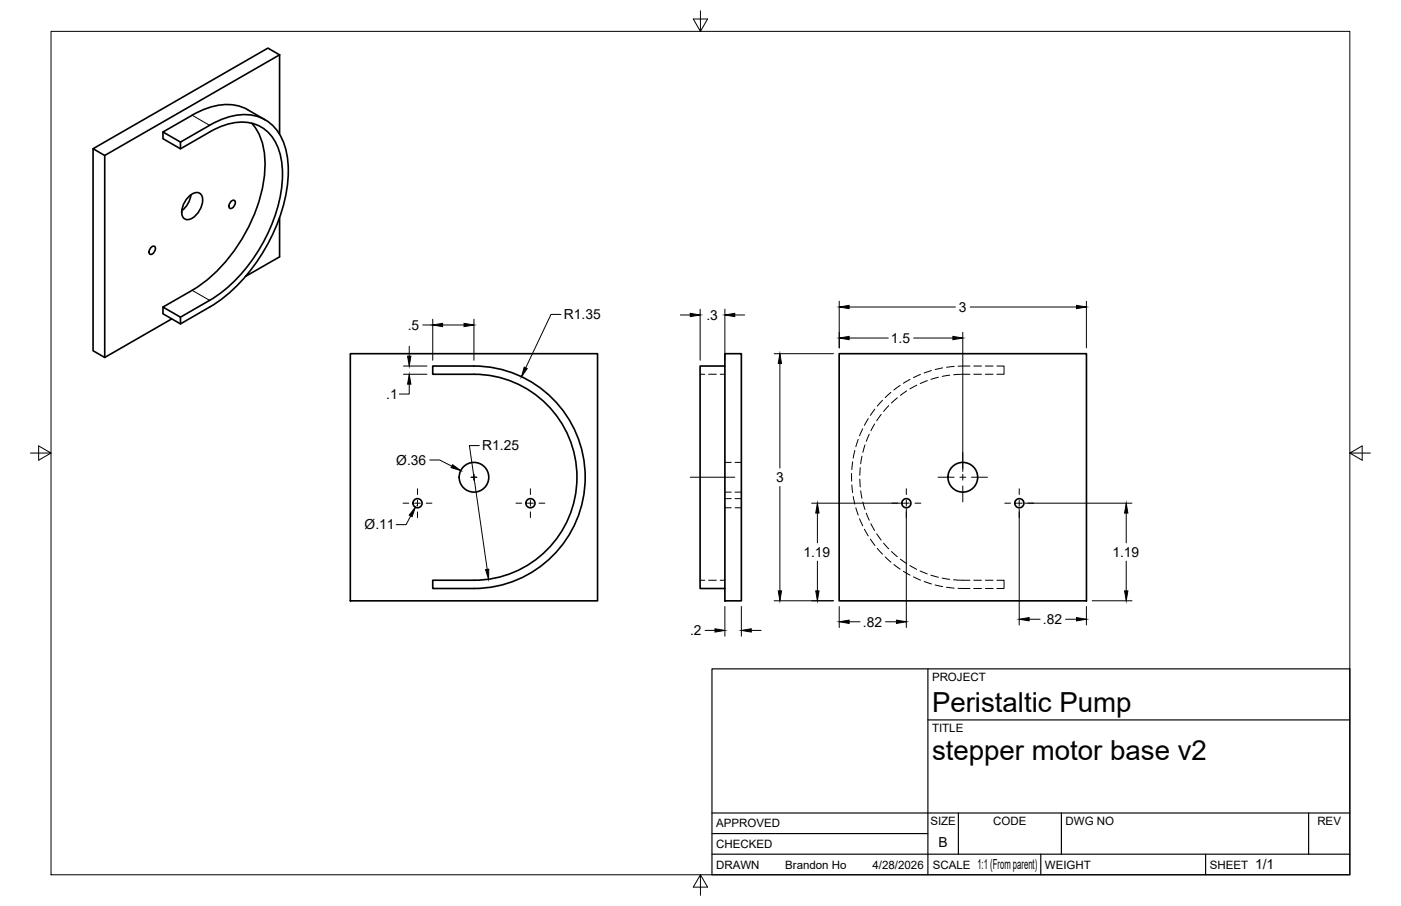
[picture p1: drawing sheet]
<svg xmlns="http://www.w3.org/2000/svg" width="432mm" height="279mm" viewBox="0 0 432 279" stroke-linecap="round" stroke-linejoin="round" font-family="sans-serif">
<!-- layer: Visible -->
<g fill="none" stroke="#000" stroke-width=".51">
<path d="M86.2 16.9v24.5M64.6 38.7l-9 5.1M64.6 38.6a18.3 18.3 0 0 1 15.8-2.3 13.8 13.8 0 0 1 7.8 10.1 41.4 41.4 0 0 1-4.2 26 52 52 0 0 1-19.4 22.3l-9 5.2-5.4-3.1v-2.1M77.6 38a19.2 19.2 0 0 1 4 15 50.5 50.5 0 0 1-21 35.7l-10.4 6 5.4 3.1v2.1M81.7 37l-5.3-3.2a15.7 15.7 0 0 0-14.4 .3l-11.8 6.6 5.4 3.1v2.1M28.7 45.9l53.9-31.1 3.6 2.1-53.9 31zM28.7 45.9v62.3l3.6 2v-62.3M50.2 40.7v2.1l5.4 3.1 9-5.2M64.6 40.7a17 17 0 0 1 14.6-2.2 13.2 13.2 0 0 1 7.6 11.2 42.7 42.7 0 0 1-6.9 27.2 45.2 45.2 0 0 1-15.3 15.7M46.6 76.3a.73 .73 0 0 1 1.3 0 1.83 1.83 0 0 1-1.6 2.2 1.34 1.34 0 0 1 .3-2.2zM58 60.8a2.82 2.82 0 0 1 3.9-.9 5.4 5.4 0 0 1-1.4 6.4 2.82 2.82 0 0 1-3.9 .9 5.4 5.4 0 0 1 1.4-6.4zM58.8 60.1a7.4 7.4 0 0 1-2.8 4.9"/>
<path d="M71.2 62.1a.73 .73 0 0 1 1.3 0 1.83 1.83 0 0 1-1.6 2.2 1.34 1.34 0 0 1 .3-2.2zM86.2 67.1v12.1l-10.5 6M52.9 98.3l-20.6 11.9M64.6 92.6l-9 5.2M108 109.1h76.2v76.2h-76.2zM133.4 112.9h12.7a34.3 34.3 0 0 1 34.3 34.3 34.3 34.3 0 0 1-34.3 34.3h-12.7v-2.6h12.7a31.8 31.8 0 0 0 31.7-31.7 31.8 31.8 0 0 0-31.7-31.8h-12.7zM223.4 112.9h-7.6v68.6h7.6M223.4 109.1h5.1v76.2h-5.1zM258.6 109.1h76.3v76.2h-76.3z"/>
<circle cx="128.7" cy="155.2" r="1.41"/>
<circle cx="146.1" cy="147.2" r="4.6"/>
<circle cx="163.5" cy="155.2" r="1.41"/>
<circle cx="279.3" cy="155.2" r="1.41"/>
<circle cx="296.7" cy="147.2" r="4.6"/>
<circle cx="314.2" cy="155.2" r="1.41"/>
</g>
<!-- layer: Visible Narrow -->
<path d="M59.2 35.5l5.4 3.2M59.2 89.5l5.4 3.1" fill="none" stroke="#000" stroke-width=".31"/>
<!-- layer: Hidden -->
<g fill="none" stroke="#000" stroke-width=".31">
<path d="M215.8 115.4h1.4M218.4 115.4h2.4M222 115.4h1.4M277.4 118.9l-1.9 1.4M280.5 117l-2.1 1.2M282.5 118.8l-2.1 1.1M283.7 115.5l-2.2 1M285.8 117.4l-2.2 .9M287.1 114.3l-2.3 .7M289.2 116.3l-2.3 .7M290.5 113.5l-2.3 .5M292.7 115.7l-2.3 .4"/>
<path d="M294.1 113l-2.4 .3M298.9 115.4l-5 .2M298.9 112.9h-3.6M300.1 115.4h2.4M300.1 112.9h2.4M303.7 115.4h2.4M303.7 112.9h2.4M307.3 112.9h2.2v2.5h-2.2M263.5 138.9l-.5 2.4M264.5 135.5l-.7 2.3M265.9 132.2l-1 2.2M266.6 137.2l-.7 2.3"/>
<path d="M267.6 129.1l-1.2 2.1M267.9 133.9l-.9 2.2M269.6 130.7l-1.2 2.1M269.6 126.2l-1.4 1.9M271.6 127.8l-1.4 2M272 123.5l-1.6 1.7M273.9 125.1l-1.6 1.8M274.6 121l-1.8 1.6M276.6 122.7l-1.8 1.6M279.4 120.6l-1.9 1.3M223.4 142.6h2M223.4 151.8h2"/>
<path d="M223.4 153.8h2M223.4 156.6h2M226.5 142.6h2M226.5 151.8h2M226.5 153.8h2M226.5 156.6h2M262.5 146v2.4M262.6 149.6l.2 2.3M262.8 142.4l-.3 2.4M263 153.1l.5 2.3M263.8 156.6l.7 2.3M264.9 160l1 2.1"/>
<path d="M265 147.8l.1 2.4M265.1 144.2l-.1 2.4M265.3 151.3l.4 2.4M265.7 140.7l-.4 2.3M265.9 154.8l.7 2.3M267 158.2l.9 2.2M215.8 178.9h1.4M218.4 178.9h2.4M222 178.9h1.4M266.4 163.2l1.2 2.1M268.3 166.3l1.4 1.9M268.4 161.5l1.2 2.1"/>
<path d="M270.2 164.6l1.4 2M270.4 169.1l1.6 1.8M272.3 167.5l1.6 1.7M272.8 171.7l1.8 1.7M274.8 170.1l1.7 1.6M275.5 174.1l1.9 1.4M277.5 172.4l1.9 1.4M278.4 176.2l2.1 1.2M280.4 174.4l2.1 1.2M281.5 177.9l2.2 1M283.6 176.1l2.2 .9M284.8 179.3l2.3 .8"/>
<path d="M286.9 177.4l2.3 .6M290.4 178.3l2.3 .4M293.9 178.8l5 .1M300.1 178.9h2.4M303.7 178.9h2.4M307.3 178.9h2.2v2.6h-2.2M288.2 180.4l2.4 .5M291.7 181.1l2.4 .3M295.3 181.4l3.6 .1M300.1 181.5h2.4M303.7 181.5h2.4"/>
</g>
<!-- layer: Border -->
<path d="M15.7 9.7h400.3v260.1h-400.3zM215.9 3.3v6.4l-2.2-3.8h4.4l-2.2 3.8M9.4 139.7h6.3l-3.8-2.2v4.4l3.8-2.2M416 139.7l3.8 2.2v-4.4l-3.8 2.2h6.4M215.9 269.8l2.2 3.8h-4.4l2.2-3.8v6.3" fill="none" stroke="#000" stroke-width=".31"/>
<!-- layer: Titleblock -->
<path d="M219.4 206.3h196.6v63.5h-196.6zM286 206.3v63.5M286 222h130M219.4 257.1h66.6M219.4 250.7h196.6M295.4 250.7v12.7M327.1 250.7v12.7M403.3 250.7v12.7M219.4 263.4h196.6M320.8 263.4v6.4M371.6 263.4v6.4" fill="none" stroke="#000" stroke-width=".36"/>
<!-- layer: Smart Centers -->
<g fill="none" stroke="#000" stroke-width=".31">
<path d="M296.7 139.6v4.9M124.2 155.2h1.8M127.8 155.2h1.8M128.7 150.7v1.8M128.7 154.3v1.8M128.7 157.9v1.7M131.4 155.2h1.7M145.2 147.2h1.8M146.1 146.3v1.8M159 155.2h1.8M162.6 155.2h1.8M163.5 150.7v1.8"/>
<path d="M163.5 154.3v1.8M163.5 157.9v1.7M166.1 155.2h1.8M212.7 147.2h13.8M274.9 155.2h1.8M278.4 155.2h1.8M279.3 150.7v1.8M279.3 154.3v1.8M279.3 157.9v1.7M282 155.2h1.8M289.1 147.2h5M295.8 147.2h1.8"/>
<path d="M296.7 146.3v1.8M296.7 149.9v4.9M299.4 147.2h5M309.7 155.2h1.8M313.2 155.2h1.8M314.1 150.7v1.8M314.1 154.3v1.8M314.1 157.9v1.7M316.8 155.2h1.8"/>
</g>
<!-- layer: FD_Dimensions -->
<g fill="none" stroke="#000" stroke-width=".31">
<path d="M133.4 98.4v12.7M146.1 98.4v12.7M172.9 97h-3.1l-7.8 16.4M209.7 97.1h3M215.8 95.4v15.7M223.4 95.4v15.7M226.5 97.1h3M258.7 92.9v14.4M261.7 94.7h32.8M299 94.7h32.8M334.8 92.9v14.4M124.4 112.9h7.2"/>
<path d="M124.4 115.4h7.2M126.1 118.5v3h-3M126.1 106.8v3M130.3 100.2h3.1M136.4 100.2h6.6M238.6 109.1h18.3M240.4 112.1v32.3M261.7 104.2h12.1M281.6 104.2h12.1M296.7 102.5v42.9M147.7 137.4h-3l5.5 38.2M126.6 159.1l-1.4 2.7h-3.1"/>
<path d="M132.4 141.9h3.1l3.8 1.9M240.4 150v32.2M250.1 155.2h27.5M251.9 158.2v9.2M279.3 157v36.5M314.1 157v35.7M315.9 155.2h33M347.1 158.2v9.2M251.9 173.1v9.1M347.1 173.1v9.1M217.3 194.4h3.1M223.4 187v9.2"/>
<path d="M228.5 187v9.2M231.5 194.4h3.1M238.6 185.3h18.3M258.7 187v6.5M261.7 191.7h3.4M272.9 191.7h3.4M317.2 191h3.4M328.4 191h3.4M334.8 187v5.7M336.6 185.3h12.3"/>
</g>
<g fill="#000" stroke="#000" stroke-width=".31">
<path d="M133.4 100.2l3-.5v1zM143 99.7l3.1 .5-3.1 .5zM212.7 96.6l3.1 .5-3.1 .5zM223.4 97.1l3.1-.5v1zM258.7 94.7l3-.5v1zM331.8 94.2l3 .5-3 .5zM125.6 109.8h1l-.5 3.1zM126.1 115.4l.5 3.1h-1zM161.6 113.2l.9 .4-1.8 2.6zM240.4 109.1l.5 3h-1zM258.7 104.2l3-.5v1.1zM293.7 103.7l3 .5-3 .6z"/>
<path d="M128 156.4l-1 2.9-.9-.4zM139.5 143.3l2.5 1.8-3-.9zM251.9 155.2l.5 3h-1zM347.1 155.2l.5 3h-1zM149.6 175.7l1-.2v3.1zM220.4 193.9l3 .5-3 .5zM228.5 194.4l3-.5v1zM239.9 182.2h1l-.5 3.1zM251.4 182.2h1l-.5 3.1zM258.7 191.7l3-.5v1.1zM276.3 191.2l3 .5-3 .6zM314.1 191l3.1-.5v1z"/>
<path d="M331.8 190.5l3 .5-3 .5zM346.6 182.2h1l-.5 3.1z"/>
</g>
<g font-size="8.5">
<text x="287.3" y="219.5">Peristaltic Pump</text>
<text x="287.3" y="234.5">stepper motor base v2</text>
</g>
<g font-size="4.3">
<text x="125.7" y="101.7">.5</text>
<text x="173.8" y="98.5">R1.35</text>
<text x="217.7" y="98.6">.3</text>
<text x="295.6" y="96.2">3</text>
<text x="274.6" y="105.7">1.5</text>
<text x="119.1" y="123">.1</text>
<text x="122.1" y="143.3">Ø.36</text>
<text x="148.7" y="138.9">R1.25</text>
<text x="239.2" y="148.7">3</text>
<text x="112.4" y="163.3">Ø.11</text>
<text x="247.6" y="171.7">1.19</text>
<text x="342.8" y="171.7">1.19</text>
<text x="212.7" y="195.9">.2</text>
<text x="266" y="193.3">.82</text>
<text x="321.5" y="192.4">.82</text>
<text x="289.3" y="261.2">B</text>
<text x="301.2" y="268.1">1:1 (From parent)</text>
<text x="386.8" y="268.1">1/1</text>
</g>
<g font-size="3.5">
<text x="287.3" y="210.1">PROJECT</text>
<text x="287.3" y="225.8">TITLE</text>
<text x="220.7" y="255.2">APPROVED</text>
<text x="286.7" y="254.5">SIZE</text>
<text x="306.1" y="254.5">CODE</text>
<text x="328.4" y="254.5">DWG NO</text>
<text x="406" y="254.5">REV</text>
<text x="220.7" y="261.5">CHECKED</text>
<text x="220.7" y="267.9">DRAWN</text>
<text x="242" y="267.9">Brandon Ho</text>
<text x="268.9" y="267.9">4/28/2026</text>
<text x="287.5" y="267.9">SCALE</text>
<text x="322.1" y="267.9">WEIGHT</text>
<text x="372.9" y="267.9">SHEET</text>
</g>
</svg>
